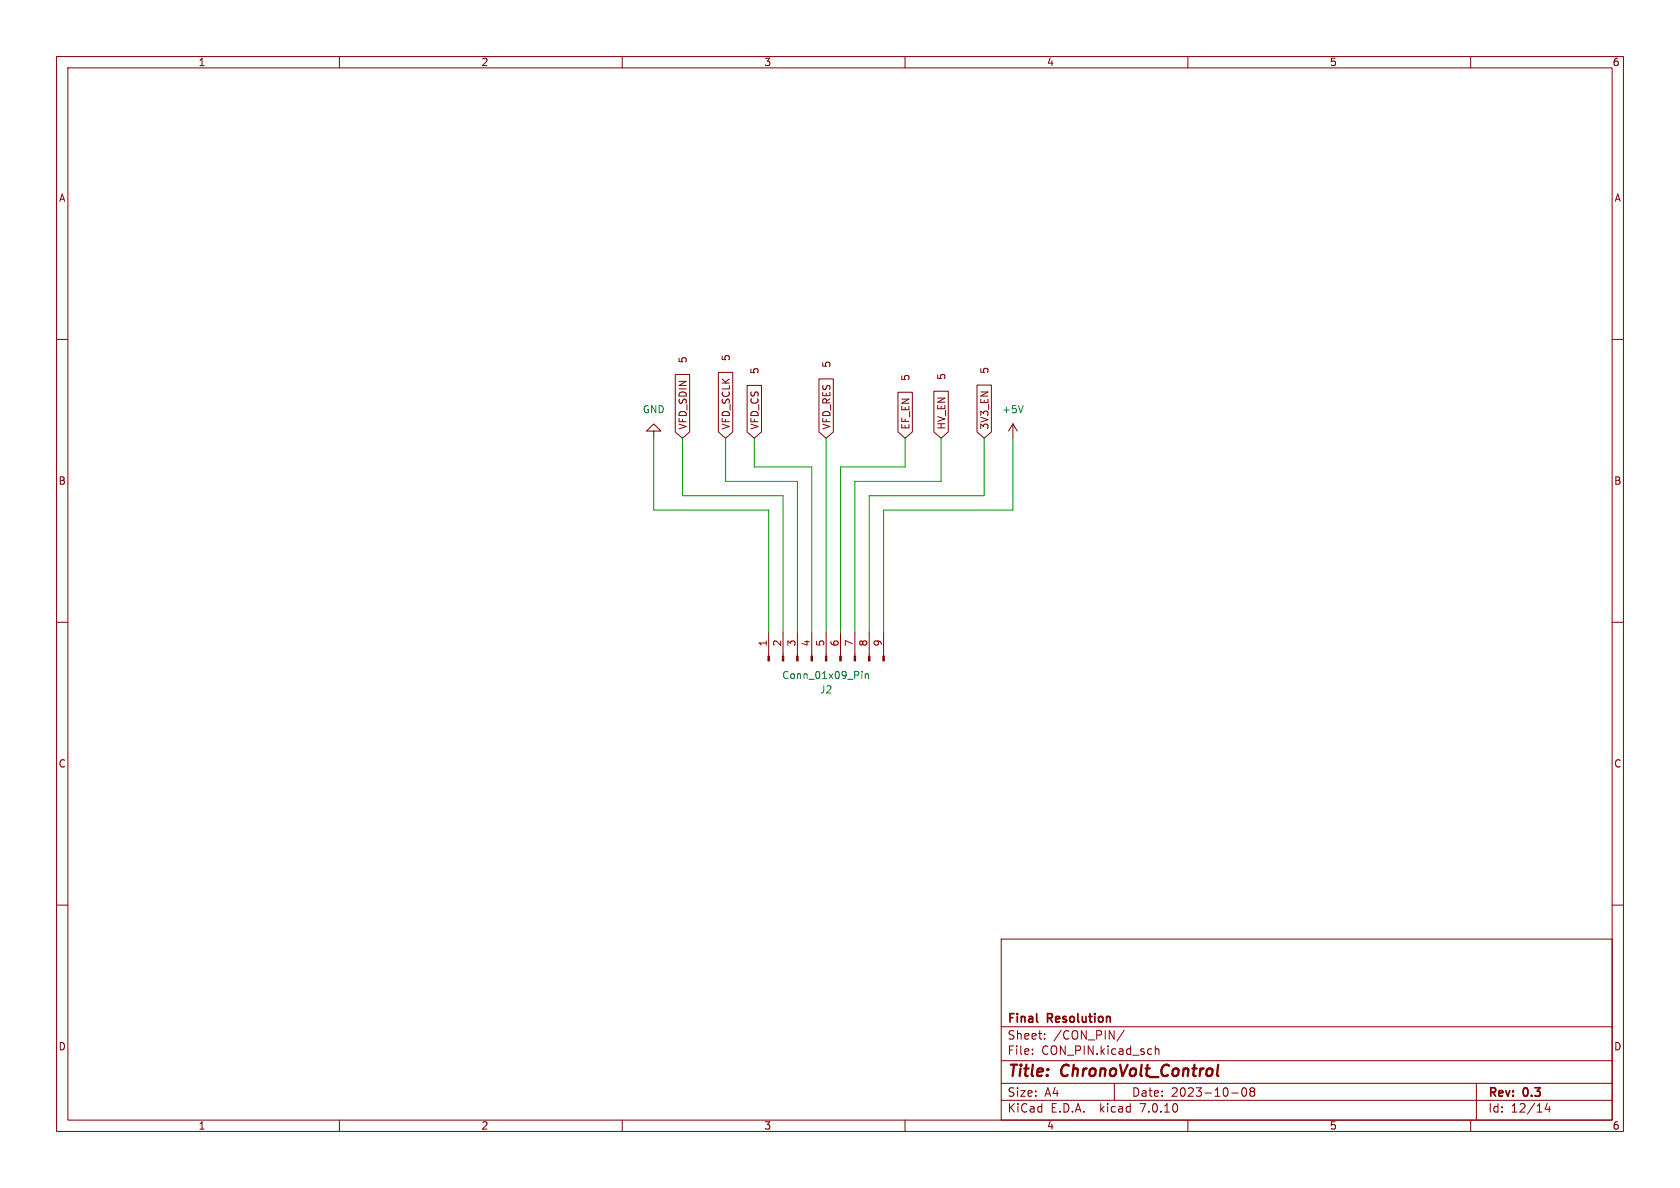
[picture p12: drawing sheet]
<svg xmlns="http://www.w3.org/2000/svg" width="297mm" height="210mm" viewBox="0 0 297 210" stroke-linecap="round" stroke-linejoin="round" font-family="sans-serif">
<g fill="none" stroke="#840000" stroke-width=".18">
<path d="M10 10h277v190h-277zM12 12h273v186h-273zM60 10v2M110 10v2M160 10v2M210 10v2M260 10v2M10 60h2M285 60h2M115.6 76.2h1.2l-1.2-1.3-1.3 1.3h1.3v1.3M119.4 66.2h2.5v10.2l-1.3 1.1-1.2-1.1zM127 65.8h2.5v10.6l-1.2 1.1-1.3-1.1z"/>
<path d="M132.1 68.1h2.5v8.3l-1.3 1.1-1.2-1.1zM144.8 67h2.5v9.4l-1.3 1.1-1.2-1.1zM158.7 69.3h2.6v7.1l-1.3 1.1-1.3-1.1zM165.1 69.2h2.5v7.2l-1.2 1.1-1.3-1.1zM172.7 68.1h2.6v8.3l-1.3 1.1-1.3-1.1zM179.1 74.9l-.8 1.3M179.1 74.9v2.6M179.1 74.9l.7 1.3M10 110h2M135.9 111.8v4.2M138.4 111.8v4.2M141 111.8v4.2"/>
<path d="M143.5 111.8v4.2M146 111.8v4.2M148.6 111.8v4.2M151.1 111.8v4.2M153.7 111.8v4.2M156.2 111.8v4.2M285 110h2M10 160h2M285 160h2M177 166h108v32h-108zM60 198v2M110 198v2"/>
<path d="M160 198v2M177 194.5h108M177 191.5h108M177 187.5h108M177 181.5h108M182.5 186.3v.1M182.5 185.5v.1M184.7 183.6v.1M184.7 182.8v.1M197 191.5v3M198.7 182.1l-1.2 2M204.2 184.9v1.5"/>
<path d="M204.2 185.5l.3-.1 .3 .1 .1 .9M210 198v2M217.7 193.2h1.2M219.7 192.4l.2-.1a.81 .81 0 0 1 .6 .6 .81 .81 0 0 1-.3 .8l-.2 .1a.81 .81 0 0 1-.3-1.4zM221.2 192.9l-.2-.2 .2-.4 .5 .1 .1 .2-.3 .3M221.2 192.9l-.2 .3v.3l.2 .3 .5-.1 .1-.2-.1-.4-.2-.2M221.2 192.9h.3M260 198v2M261 191.5v6.5M273.5 195l-.3 1.1h.9M273.9 195.6v1"/>
</g>
<path d="M183.3 180.6l.2 .1" fill="none" stroke="#840000" stroke-width=".3"/>
<g fill="#840000" stroke="#840000" stroke-width=".18">
<path d="M156.1 116h.2v.8h-.2z"/>
<path d="M153.5 116h.3v.8h-.3z"/>
<path d="M151 116h.3v.8h-.3z"/>
<path d="M148.5 116h.2v.8h-.2z"/>
<path d="M145.9 116h.3v.8h-.3z"/>
<path d="M143.4 116h.2v.8h-.2z"/>
<path d="M140.8 116h.3v.8h-.3z"/>
<path d="M138.3 116h.3v.8h-.3z"/>
<path d="M135.8 116h.2v.8h-.2z"/>
</g>
<path d="M180.9 71.7l-.4 1.3M152.4 118.7v.1M152.4 119.1v.9M153 119.1v.9M153 119.2l.2-.1 .3 .1v.8" fill="none" stroke="#006464" stroke-width=".18"/>
<path d="M115.6 77.5v12.7h20.3v21.6M120.6 77.5v10.1h17.8v24.2M128.3 77.5v7.6h12.7v26.7M133.3 77.5v5.1h10.2v29.2M146 77.5v34.3M160 77.5v5.1h-11.4v29.2M166.4 77.5v7.6h-15.3v26.7M174 77.5v10.1h-20.3v24.2M179.1 77.5v12.7h-22.9v21.6" fill="none" stroke="#009600" stroke-width=".18"/>
<g font-size="2.8" fill="#840000">
<text x="178" y="190.9">Title:</text>
<text x="187.7" y="190.9">ChronoVolt_Control</text>
</g>
<g font-size="2.1" fill="#840000">
<text x="178" y="184">Sheet:</text>
<text x="178" y="181.2">Final</text>
<text x="185.2" y="181.2">Resolution</text>
<text x="186.2" y="184">/CON_PIN/</text>
<text x="178" y="186.7">File:</text>
<text x="184.1" y="186.7">CON_PIN.kicad_sch</text>
<text x="178" y="196.9">KiCad</text>
<text x="178" y="194.1">Size:</text>
<text x="184.7" y="194.1">A4</text>
<text x="185.7" y="196.9">E.D.A.</text>
<text x="194.6" y="196.9">kicad</text>
<text x="200" y="194.1">Date:</text>
<text x="201.8" y="196.9">7.0.10</text>
<text x="207" y="194.1">2023-10-08</text>
<text x="263" y="194.3">Rev:</text>
<text x="263" y="196.9">Id:</text>
<text x="267.1" y="196.9">12/14</text>
<text x="269.4" y="194.3">0.3</text>
</g>
<g font-size="1.8" fill="#840000">
<text x="35" y="11.9">1</text>
<text x="85" y="11.9">2</text>
<text x="135" y="11.9">3</text>
<text x="185" y="11.9">4</text>
<text x="235" y="11.9">5</text>
<text x="285" y="11.9">6</text>
<text x="10.3" y="35.9">A</text>
<text x="285.3" y="35.9">A</text>
<text x="121.6" y="64.3" transform="rotate(-90 121.6 64.3)">5</text>
<text x="129.2" y="63.9" transform="rotate(-90 129.2 63.9)">5</text>
<text x="147" y="65.1" transform="rotate(-90 147 65.1)">5</text>
<text x="134.3" y="66.2" transform="rotate(-90 134.3 66.2)">5</text>
<text x="161" y="67.5" transform="rotate(-90 161 67.5)">5</text>
<text x="167.3" y="67.3" transform="rotate(-90 167.3 67.3)">5</text>
<text x="174.9" y="66.2" transform="rotate(-90 174.9 66.2)">5</text>
<text x="121.6" y="76" transform="rotate(-90 121.6 76)">VFD_SDIN</text>
<text x="129.2" y="76" transform="rotate(-90 129.2 76)">VFD_SCLK</text>
<text x="134.3" y="76" transform="rotate(-90 134.3 76)">VFD_CS</text>
<text x="147" y="76" transform="rotate(-90 147 76)">VFD_RES</text>
<text x="161" y="76" transform="rotate(-90 161 76)">EF_EN</text>
<text x="167.3" y="76" transform="rotate(-90 167.3 76)">HV_EN</text>
<text x="174.9" y="76" transform="rotate(-90 174.9 76)">3V3_EN</text>
<text x="10.3" y="85.9">B</text>
<text x="285.3" y="85.9">B</text>
<text x="10.3" y="135.9">C</text>
<text x="285.3" y="135.9">C</text>
<text x="10.3" y="185.9">D</text>
<text x="285.3" y="185.9">D</text>
<text x="35" y="199.9">1</text>
<text x="85" y="199.9">2</text>
<text x="135" y="199.9">3</text>
<text x="185" y="199.9">4</text>
<text x="235" y="199.9">5</text>
<text x="285" y="199.9">6</text>
</g>
<g font-size="1.8" fill="#006464">
<text x="113.5" y="73.3">GND</text>
<text x="177" y="73.3">+5V</text>
<text x="138.2" y="120.2">Conn_01x09_Pin</text>
<text x="144.9" y="122.8">J2</text>
</g>
<g font-size="1.8" fill="#a90000">
<text x="135.6" y="114.4" transform="rotate(-90 135.6 114.4)">1</text>
<text x="138.2" y="114.4" transform="rotate(-90 138.2 114.4)">2</text>
<text x="140.7" y="114.4" transform="rotate(-90 140.7 114.4)">3</text>
<text x="143.3" y="114.4" transform="rotate(-90 143.3 114.4)">4</text>
<text x="145.8" y="114.4" transform="rotate(-90 145.8 114.4)">5</text>
<text x="148.3" y="114.4" transform="rotate(-90 148.3 114.4)">6</text>
<text x="150.9" y="114.4" transform="rotate(-90 150.9 114.4)">7</text>
<text x="153.4" y="114.4" transform="rotate(-90 153.4 114.4)">8</text>
<text x="156" y="114.4" transform="rotate(-90 156 114.4)">9</text>
</g>
</svg>
